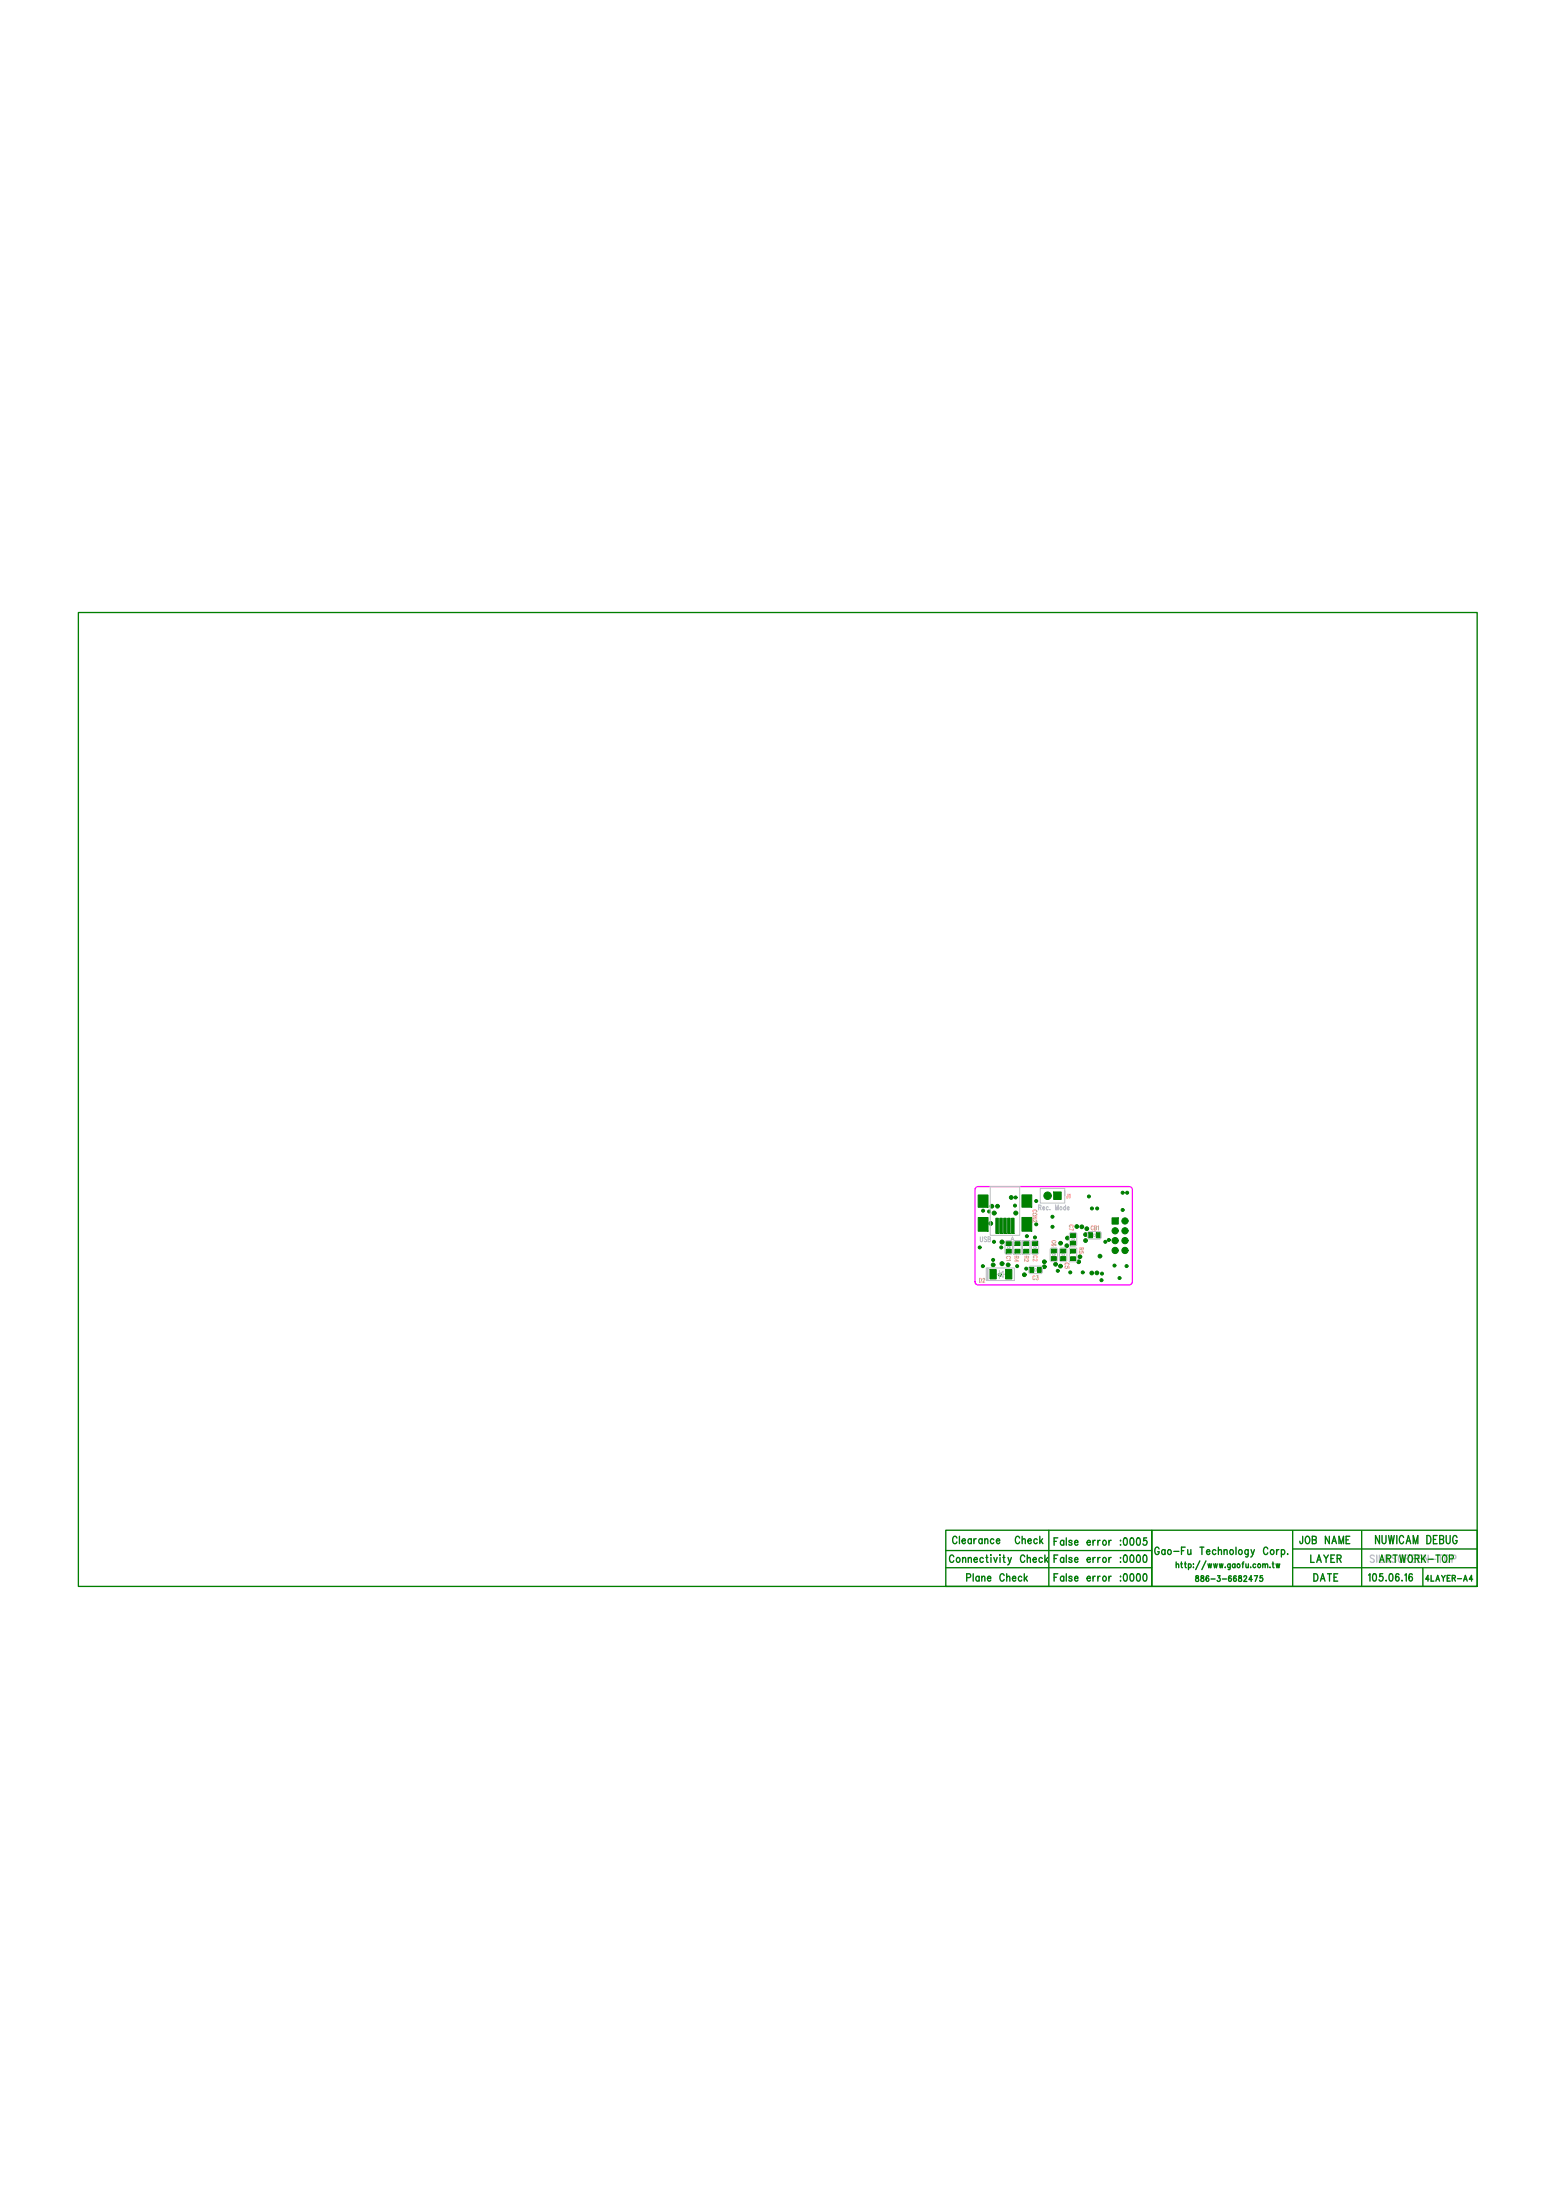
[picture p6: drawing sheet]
<svg xmlns="http://www.w3.org/2000/svg" width="210mm" height="297mm" viewBox="0 0 210 297" stroke-linecap="round" stroke-linejoin="round" font-family="sans-serif">
<path d="M131.7 160.4l.3-.2 20.6 .1 .3 .3-.1 12.7-.4 .2-20.6-.1-.2-.3z" fill="none" stroke="#f0f" stroke-width=".17"/>
<path d="M10.6 82.7h188.8v131.5h-188.8zM127.7 206.6h27.8v7.6h-27.8zM127.7 209.4h27.8M127.7 211.7h27.8M141.6 206.6v7.6M155.5 206.6h43.9v7.6h-43.9zM174.5 211.7h24.9M174.5 209.1h24.9M174.5 206.7v7.5M183.8 206.7v7.4M192.1 211.7v2.4" fill="none" stroke="#c0c0c0" stroke-width=".17"/>
<path d="M159.5 208.9h.5M162 208.9h.5M185.5 210.1a.27 .27 0 0 0-.3-.1 .27 .27 0 0 0-.2 .3l.4 .2 .1 .3-.2 .2-.3-.2" fill="none" stroke="#aaaad4" stroke-width=".17"/>
<g fill="none" stroke="#008000" stroke-width=".17">
<path d="M10.6 82.7h188.8v131.5h-188.8zM127.7 206.6h27.8v7.6h-27.8zM127.7 209.4h27.8M127.7 211.7h27.8M141.6 206.6v7.6M155.5 206.6h43.9v7.6h-43.9zM159.5 208.9h.5M162 208.9h.5M174.5 211.7h24.9M174.5 209.1h24.9M174.5 206.7v7.5M183.8 206.7v7.4"/>
<path d="M192.1 211.7v2.4"/>
</g>
<g fill="#008000" stroke="#008000" stroke-width=".13">
<path d="M137 167.7h.7v.5h-.7z"/>
<path d="M137 168.7h.7v.5h-.7z"/>
<path d="M132 161.3h1.4v1.7h-1.4z"/>
<path d="M132 164.4h1.4v1.8h-1.4z"/>
<path d="M137.9 161.3h1.4v1.7h-1.4z"/>
<path d="M137.9 164.4h1.4v1.8h-1.4z"/>
<path d="M140 171.1h.5v.7h-.5z"/>
<path d="M139 171.1h.5v.7h-.5z"/>
<path d="M139.4 168.7h.6v.5h-.6z"/>
<path d="M139.4 167.7h.6v.5h-.6z"/>
<path d="M141.9 168.7h.7v.5h-.7z"/>
<path d="M141.9 169.7h.7v.5h-.7z"/>
<path d="M144.5 168.7h.7v.5h-.7z"/>
<path d="M144.5 169.7h.7v.5h-.7z"/>
<path d="M142.2 160.9h1v1.1h-1z"/>
<path d="M135.8 167.7h.7v.5h-.7z"/>
<path d="M135.8 168.7h.7v.5h-.7z"/>
<path d="M143.2 168.7h.7v.5h-.7z"/>
<path d="M143.2 169.7h.7v.5h-.7z"/>
<path d="M144.5 166.6h.7v.5h-.7z"/>
<path d="M144.5 167.6h.7v.5h-.7z"/>
<path d="M148 166.4h.5v.7h-.5z"/>
<path d="M147 166.4h.5v.7h-.5z"/>
<path d="M138.2 167.7h.7v.5h-.7z"/>
<path d="M138.2 168.7h.7v.5h-.7z"/>
<path d="M135.7 171.4h.9v1.3h-.9z"/>
<path d="M133.6 171.4h.9v1.3h-.9z"/>
<path d="M150.1 164.4h.8v.9h-.8z"/>
<circle cx="148.1" cy="171.9" r=".25"/>
<circle cx="142.8" cy="171.6" r=".2"/>
<circle cx="146.2" cy="171.8" r=".2"/>
<circle cx="146" cy="165.6" r=".25"/>
<circle cx="144.5" cy="171.8" r=".2"/>
<circle cx="145.4" cy="165.6" r=".25"/>
<circle cx="147.4" cy="171.9" r=".25"/>
<circle cx="146.5" cy="166.7" r=".25"/>
<circle cx="142.5" cy="170.7" r=".25"/>
<circle cx="135.2" cy="168.4" r=".2"/>
<circle cx="142.1" cy="165.6" r=".2"/>
<circle cx="143.2" cy="167.9" r=".25"/>
<circle cx="146.5" cy="167.5" r=".25"/>
<circle cx="146.7" cy="165.9" r=".25"/>
<circle cx="143.1" cy="171" r=".25"/>
<circle cx="148.8" cy="172" r=".2"/>
<circle cx="151.1" cy="172.6" r=".2"/>
<circle cx="148.7" cy="172.8" r=".2"/>
<circle cx="147" cy="161.5" r=".2"/>
<circle cx="147.4" cy="163.2" r=".2"/>
<circle cx="142.1" cy="164.3" r=".2"/>
<circle cx="152.1" cy="161" r=".2"/>
<circle cx="151.5" cy="161" r=".2"/>
<circle cx="134.2" cy="163.8" r=".27"/>
<circle cx="137.1" cy="163.8" r=".27"/>
<circle cx="141.4" cy="161.4" r=".51"/>
<circle cx="135.3" cy="167.7" r=".27"/>
<circle cx="135.3" cy="170.6" r=".27"/>
<circle cx="151.9" cy="164.9" r=".42"/>
<circle cx="150.5" cy="166.2" r=".42"/>
<circle cx="151.9" cy="166.2" r=".42"/>
<circle cx="150.5" cy="167.5" r=".42"/>
<circle cx="151.9" cy="167.5" r=".42"/>
<circle cx="150.5" cy="168.8" r=".42"/>
<circle cx="151.9" cy="168.8" r=".42"/>
</g>
<g fill="none" stroke="#c0c0c0" stroke-width=".13">
<path d="M143.7 160.8v1.6h-3.3v-2h3.3v1M146.8 166.4l.2-.1h1.5l.2 .1v.7l-.2 .2h-1.5l-.2-.2z"/>
<circle cx="139.8" cy="171.5" r=".17"/>
<circle cx="147.7" cy="166.8" r=".17"/>
</g>
<text font-size="7.3" fill="#008000" x="132" y="166.4">CON2</text>
<text font-size="7.2" fill="#c0c0c0" x="131.6" y="171.8">CON4</text>
<text font-size="6.4" fill="#008000" x="149.8" y="169.2">CON3</text>
<g font-size="2" fill="#c0c0c0">
<text x="135.6" y="169.1">C1R4R2C2</text>
<text x="141.7" y="170.1">C6C5R5</text>
<text x="144.3" y="168">C7</text>
</g>
<text font-size="1.8" fill="#c0c0c0" x="133.1" y="172.7">D2</text>
<g font-size="1.7" fill="#008000">
<text x="128.5" y="208.5">Clearance Check</text>
<text x="142.2" y="208.7">False error :0005</text>
<text x="155.8" y="210">Gao-Fu Technology Corp.</text>
<text x="175.4" y="208.5">JOB NAME</text>
<text x="185.7" y="208.4">NUWICAM DEBUG</text>
<text x="128.1" y="211">Connectivity Check</text>
<text x="130.4" y="213.6">Plane Check</text>
<text x="142.2" y="213.6">False error :0000</text>
<text x="142.2" y="211">False error :0000</text>
<text x="176.9" y="211">LAYER</text>
<text x="177.3" y="213.6">DATE</text>
<text x="184.6" y="213.6">105.06.16</text>
<text x="186.1" y="211">ARTWORK-TOP</text>
</g>
<g font-size="1.3" fill="#008000">
<text x="158.7" y="211.8">http://www.gaofu.com.tw</text>
<text x="161.3" y="213.6">886-3-6682475</text>
<text x="192.4" y="213.6">4LAYER-A4</text>
</g>
<g font-size="1" fill="#aaaad4">
<text x="132.3" y="167.7">USB</text>
<text x="140.2" y="163.4">Rec. Mode</text>
</g>
<g font-size=".8" fill="#ffad5b">
<text x="144" y="161.8">J1</text>
<text x="139.4" y="163.4" transform="rotate(90 139.4 163.4)">CON2</text>
<text x="142" y="167.5" transform="rotate(90 142 167.5)">C6</text>
<text x="144.3" y="165.4" transform="rotate(90 144.3 165.4)">C7</text>
<text x="147.3" y="166.1">CB1</text>
<text x="132.2" y="173.1">D2</text>
<text x="135.8" y="169.6" transform="rotate(90 135.8 169.6)">C1</text>
<text x="136.9" y="169.6" transform="rotate(90 136.9 169.6)">R4</text>
<text x="138.3" y="169.6" transform="rotate(90 138.3 169.6)">R2</text>
<text x="139.4" y="172.8">C3</text>
<text x="139.5" y="169.5" transform="rotate(90 139.5 169.5)">C2</text>
<text x="143.8" y="170.5" transform="rotate(90 143.8 170.5)">C5</text>
<text x="145.7" y="168.5" transform="rotate(90 145.7 168.5)">R5</text>
</g>
</svg>
